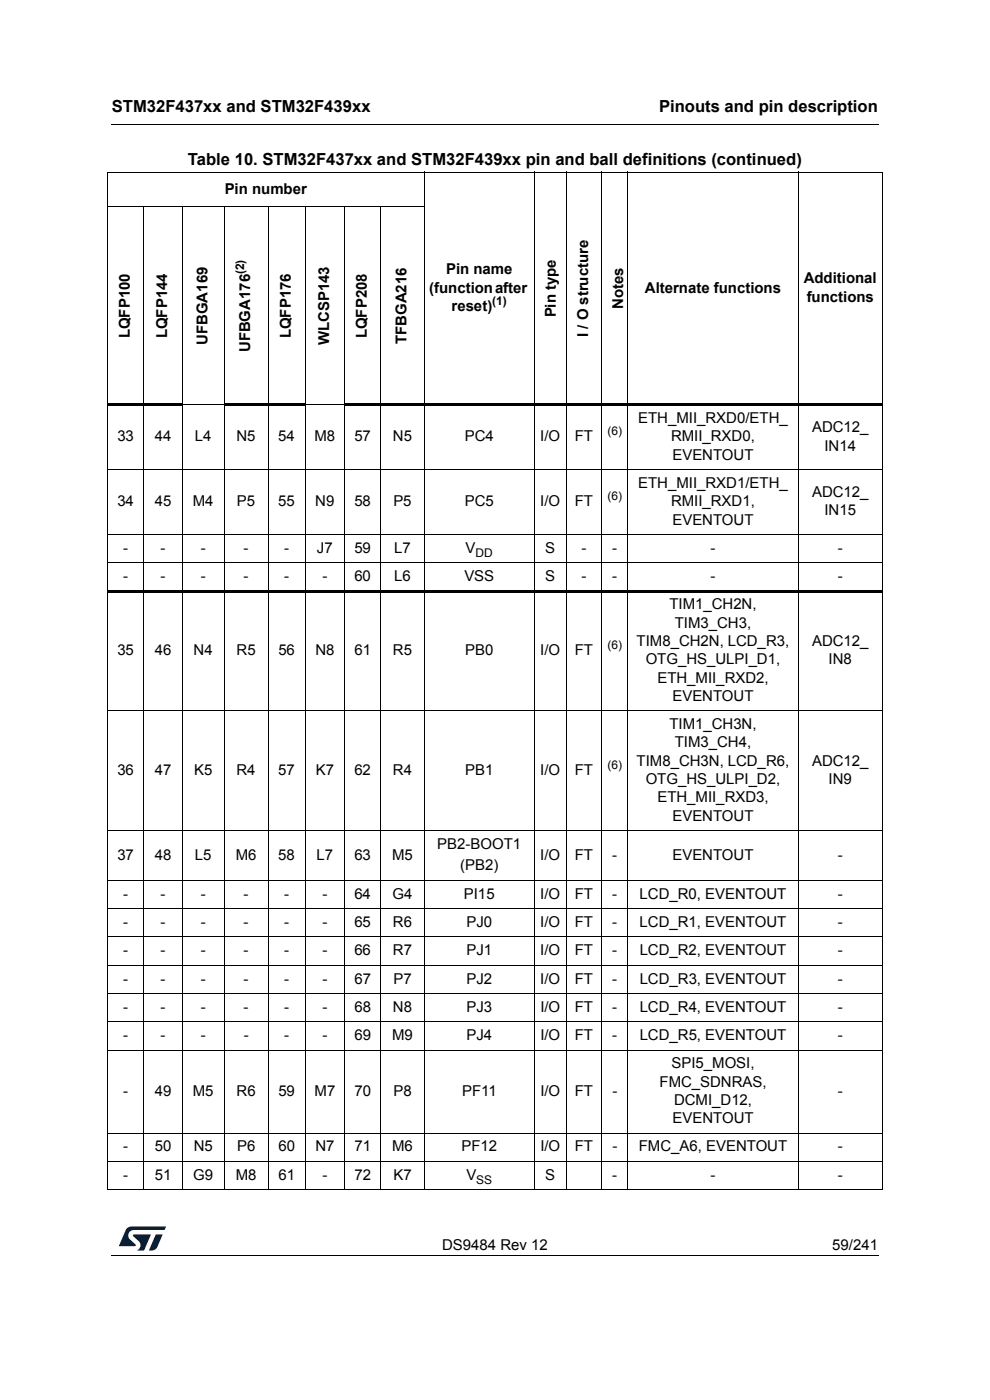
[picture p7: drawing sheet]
<svg xmlns="http://www.w3.org/2000/svg" width="210mm" height="297mm" viewBox="0 0 210 297" stroke-linecap="round" stroke-linejoin="round" font-family="sans-serif">
<path d="M23.6 26.2l.1 .2zM186.2 26.2l.1 .2zM23.6 266.2l.1 .2zM186.2 266.2l.1 .2z" fill="#000"/>
<path d="M23.7 26.3h162.5M23.7 266.3h162.5" fill="none" stroke="#000" stroke-width=".21"/>
<g fill="#001e41">
<path d="M26.9 260.6l.6-.4h.4l7.3 .1-.3 .6h-6.4a1.17 1.17 0 0 0-1.2 .7 1.17 1.17 0 0 0 .2 1.3l1.2 1.1 .1 .3h-3.5z"/>
<path d="M33.1 261.9h1.4l-1.1 2.6a1.37 1.37 0 0 1-1.8 .7z"/>
<path d="M28.3 261.9h3.7l-1.5 3.4h-1.4a1.23 1.23 0 0 0 .3-2l-1.1-1z"/>
</g>
<g fill="none" stroke="#000" stroke-width=".21">
<path d="M22.7 36.5h164.6M22.8 36.6v215.7M90 36.4v216.1M113.3 36.4v216.1M120.1 36.4v216.1M127.6 36.4v216.1M133.2 36.4v216.1M169.3 36.4v216.1M187.2 36.6v215.7M22.7 43.9h67.4M30.5 43.8v208.7M38.6 43.8v208.7"/>
<path d="M47.5 43.8v208.7M56.9 43.8v208.7M64.7 43.8v208.7M73.1 43.8v208.7M80.8 43.8v208.7M22.7 99.6h164.6M38.6 85.9h9M64.6 85.9h8.6M22.7 113.4h164.6M22.7 119.4h164.6M22.7 150.8h164.6M22.7 176.2h164.6"/>
<path d="M22.7 186.8h164.6M22.7 192.8h164.6M22.7 198.8h164.6M22.7 204.8h164.6M22.7 210.8h164.6M22.7 216.8h164.6M22.7 222.8h164.6M22.7 240.4h164.6M22.7 246.4h164.6M22.7 252.4h164.6"/>
</g>
<path d="M22.7 85.6h16v.5h-16zM47.5 85.6h17.3v.5h-17.3zM73 85.6h114.3v.5h-114.3zM22.7 125.1h164.6v.6h-164.6z" fill="#000"/>
<g font-size="3.5">
<text x="23.7" y="23.9">STM32F437xx and STM32F439xx</text>
<text x="139.8" y="23.9">Pinouts and pin description</text>
<text x="39.9" y="35">Table 10. STM32F437xx and STM32F439xx pin and ball definitions (continued)</text>
</g>
<g font-size="3.2">
<text x="47.7" y="41.1">Pin number</text>
<text x="94.6" y="58.2">Pin name</text>
<text x="91" y="62.1">(function after</text>
<text x="95.8" y="65.9">reset)</text>
<text x="132.2" y="65.6" transform="rotate(-90 132.2 65.6)">Notes</text>
<text x="136.8" y="62.1">Alternate functions</text>
<text x="170.5" y="60.1">Additional</text>
<text x="171.1" y="64">functions</text>
<text x="27.5" y="71.8" transform="rotate(-90 27.5 71.8)">LQFP100</text>
<text x="35.5" y="71.8" transform="rotate(-90 35.5 71.8)">LQFP144</text>
<text x="61.7" y="71.8" transform="rotate(-90 61.7 71.8)">LQFP176</text>
<text x="77.8" y="71.8" transform="rotate(-90 77.8 71.8)">LQFP208</text>
<text x="117.9" y="67.4" transform="rotate(-90 117.9 67.4)">Pin type</text>
<text x="124.7" y="71.5" transform="rotate(-90 124.7 71.5)">I / O structure</text>
<text x="44" y="73.2" transform="rotate(-90 44 73.2)">UFBGA169</text>
<text x="53.1" y="74.7" transform="rotate(-90 53.1 74.7)">UFBGA176</text>
<text x="69.8" y="73.3" transform="rotate(-90 69.8 73.3)">WLCSP143</text>
<text x="86.3" y="73" transform="rotate(-90 86.3 73)">TFBGA216</text>
<text x="135.4" y="89.8">ETH_MII_RXD0/ETH_</text>
<text x="24.9" y="93.6">33</text>
<text x="32.8" y="93.6">44</text>
<text x="41.3" y="93.6">L4</text>
<text x="50.2" y="93.6">N5</text>
<text x="59" y="93.6">54</text>
<text x="66.7" y="93.6">M8</text>
<text x="75.2" y="93.6">57</text>
<text x="83.4" y="93.6">N5</text>
<text x="98.6" y="93.6">PC4</text>
<text x="114.6" y="93.6">I/O</text>
<text x="121.9" y="93.6">FT</text>
<text x="142.3" y="93.6">RMII_RXD0,</text>
<text x="172.3" y="91.7">ADC12_</text>
<text x="174.9" y="95.6">IN14</text>
<text x="142.6" y="97.5">EVENTOUT</text>
<text x="24.9" y="107.4">34</text>
<text x="32.8" y="107.4">45</text>
<text x="40.9" y="107.4">M4</text>
<text x="50.3" y="107.4">P5</text>
<text x="59" y="107.4">55</text>
<text x="66.9" y="107.4">N9</text>
<text x="75.2" y="107.4">58</text>
<text x="83.4" y="107.4">P5</text>
<text x="98.6" y="107.4">PC5</text>
<text x="114.6" y="107.4">I/O</text>
<text x="121.9" y="107.4">FT</text>
<text x="135.4" y="103.5">ETH_MII_RXD1/ETH_</text>
<text x="142.3" y="107.4">RMII_RXD1,</text>
<text x="172.3" y="105.5">ADC12_</text>
<text x="142.6" y="111.3">EVENTOUT</text>
<text x="174.9" y="109.3">IN15</text>
<text x="26.1" y="117.3">-</text>
<text x="34.1" y="117.3">-</text>
<text x="42.6" y="117.3">-</text>
<text x="51.7" y="117.3">-</text>
<text x="60.3" y="117.3">-</text>
<text x="67.2" y="117.3">J7</text>
<text x="75.2" y="117.3">59</text>
<text x="83.6" y="117.3">L7</text>
<text x="98.8" y="117.3">V</text>
<text x="115.7" y="117.3">S</text>
<text x="123.3" y="117.3">-</text>
<text x="129.9" y="117.3">-</text>
<text x="150.7" y="117.3">-</text>
<text x="177.7" y="117.3">-</text>
<text x="26.1" y="123.3">-</text>
<text x="34.1" y="123.3">-</text>
<text x="42.6" y="123.3">-</text>
<text x="51.7" y="123.3">-</text>
<text x="60.3" y="123.3">-</text>
<text x="68.4" y="123.3">-</text>
<text x="75.2" y="123.3">60</text>
<text x="83.6" y="123.3">L6</text>
<text x="98.5" y="123.3">VSS</text>
<text x="115.7" y="123.3">S</text>
<text x="123.3" y="123.3">-</text>
<text x="129.9" y="123.3">-</text>
<text x="150.7" y="123.3">-</text>
<text x="177.7" y="123.3">-</text>
<text x="142" y="129.3">TIM1_CH2N,</text>
<text x="135" y="137">TIM8_CH2N, LCD_R3,</text>
<text x="143.1" y="133.2">TIM3_CH3,</text>
<text x="172.3" y="137">ADC12_</text>
<text x="24.9" y="139">35</text>
<text x="32.8" y="139">46</text>
<text x="41.1" y="139">N4</text>
<text x="50.2" y="139">R5</text>
<text x="59" y="139">56</text>
<text x="66.9" y="139">N8</text>
<text x="75.2" y="139">61</text>
<text x="83.4" y="139">R5</text>
<text x="98.7" y="139">PB0</text>
<text x="114.6" y="139">I/O</text>
<text x="121.9" y="139">FT</text>
<text x="137" y="140.9">OTG_HS_ULPI_D1,</text>
<text x="175.8" y="140.9">IN8</text>
<text x="139.4" y="144.8">ETH_MII_RXD2,</text>
<text x="142.6" y="148.7">EVENTOUT</text>
<text x="142" y="154.7">TIM1_CH3N,</text>
<text x="143.1" y="158.6">TIM3_CH4,</text>
<text x="24.9" y="164.4">36</text>
<text x="32.8" y="164.4">47</text>
<text x="41.2" y="164.4">K5</text>
<text x="50.2" y="164.4">R4</text>
<text x="59" y="164.4">57</text>
<text x="67" y="164.4">K7</text>
<text x="75.2" y="164.4">62</text>
<text x="83.4" y="164.4">R4</text>
<text x="98.7" y="164.4">PB1</text>
<text x="114.6" y="164.4">I/O</text>
<text x="121.9" y="164.4">FT</text>
<text x="135" y="162.4">TIM8_CH3N, LCD_R6,</text>
<text x="137" y="166.3">OTG_HS_ULPI_D2,</text>
<text x="172.3" y="162.4">ADC12_</text>
<text x="175.8" y="166.3">IN9</text>
<text x="139.4" y="170.2">ETH_MII_RXD3,</text>
<text x="142.6" y="174.1">EVENTOUT</text>
<text x="24.9" y="182.4">37</text>
<text x="32.8" y="182.4">48</text>
<text x="41.3" y="182.4">L5</text>
<text x="50" y="182.4">M6</text>
<text x="59" y="182.4">58</text>
<text x="67.1" y="182.4">L7</text>
<text x="75.2" y="182.4">63</text>
<text x="83.2" y="182.4">M5</text>
<text x="92.8" y="180.1">PB2-BOOT1</text>
<text x="97.6" y="184.7">(PB2)</text>
<text x="114.6" y="182.4">I/O</text>
<text x="121.9" y="182.4">FT</text>
<text x="129.9" y="182.4">-</text>
<text x="142.6" y="182.4">EVENTOUT</text>
<text x="177.7" y="182.4">-</text>
<text x="26.1" y="190.7">-</text>
<text x="34.1" y="190.7">-</text>
<text x="42.6" y="190.7">-</text>
<text x="51.7" y="190.7">-</text>
<text x="60.3" y="190.7">-</text>
<text x="68.4" y="190.7">-</text>
<text x="75.2" y="190.7">64</text>
<text x="83.3" y="190.7">G4</text>
<text x="98.4" y="190.7">PI15</text>
<text x="114.6" y="190.7">I/O</text>
<text x="121.9" y="190.7">FT</text>
<text x="129.9" y="190.7">-</text>
<text x="135.7" y="190.7">LCD_R0, EVENTOUT</text>
<text x="177.7" y="190.7">-</text>
<text x="26.1" y="196.7">-</text>
<text x="34.1" y="196.7">-</text>
<text x="42.6" y="196.7">-</text>
<text x="51.7" y="196.7">-</text>
<text x="60.3" y="196.7">-</text>
<text x="68.4" y="196.7">-</text>
<text x="75.2" y="196.7">65</text>
<text x="83.4" y="196.7">R6</text>
<text x="98.9" y="196.7">PJ0</text>
<text x="114.6" y="196.7">I/O</text>
<text x="121.9" y="196.7">FT</text>
<text x="129.9" y="196.7">-</text>
<text x="135.7" y="196.7">LCD_R1, EVENTOUT</text>
<text x="177.7" y="196.7">-</text>
<text x="26.1" y="202.6">-</text>
<text x="34.1" y="202.6">-</text>
<text x="42.6" y="202.6">-</text>
<text x="51.7" y="202.6">-</text>
<text x="60.3" y="202.6">-</text>
<text x="68.4" y="202.6">-</text>
<text x="75.2" y="202.6">66</text>
<text x="83.4" y="202.6">R7</text>
<text x="98.9" y="202.6">PJ1</text>
<text x="114.6" y="202.6">I/O</text>
<text x="121.9" y="202.6">FT</text>
<text x="129.9" y="202.6">-</text>
<text x="135.7" y="202.6">LCD_R2, EVENTOUT</text>
<text x="177.7" y="202.6">-</text>
<text x="26.1" y="208.6">-</text>
<text x="34.1" y="208.6">-</text>
<text x="42.6" y="208.6">-</text>
<text x="51.7" y="208.6">-</text>
<text x="60.3" y="208.6">-</text>
<text x="68.4" y="208.6">-</text>
<text x="75.2" y="208.6">67</text>
<text x="83.4" y="208.6">P7</text>
<text x="98.9" y="208.6">PJ2</text>
<text x="114.6" y="208.6">I/O</text>
<text x="121.9" y="208.6">FT</text>
<text x="129.9" y="208.6">-</text>
<text x="135.7" y="208.6">LCD_R3, EVENTOUT</text>
<text x="177.7" y="208.6">-</text>
<text x="26.1" y="214.6">-</text>
<text x="34.1" y="214.6">-</text>
<text x="42.6" y="214.6">-</text>
<text x="51.7" y="214.6">-</text>
<text x="60.3" y="214.6">-</text>
<text x="68.4" y="214.6">-</text>
<text x="75.2" y="214.6">68</text>
<text x="83.4" y="214.6">N8</text>
<text x="98.9" y="214.6">PJ3</text>
<text x="114.6" y="214.6">I/O</text>
<text x="121.9" y="214.6">FT</text>
<text x="129.9" y="214.6">-</text>
<text x="135.7" y="214.6">LCD_R4, EVENTOUT</text>
<text x="177.7" y="214.6">-</text>
<text x="26.1" y="220.6">-</text>
<text x="34.1" y="220.6">-</text>
<text x="42.6" y="220.6">-</text>
<text x="51.7" y="220.6">-</text>
<text x="60.3" y="220.6">-</text>
<text x="68.4" y="220.6">-</text>
<text x="75.2" y="220.6">69</text>
<text x="83.2" y="220.6">M9</text>
<text x="98.9" y="220.6">PJ4</text>
<text x="114.6" y="220.6">I/O</text>
<text x="121.9" y="220.6">FT</text>
<text x="129.9" y="220.6">-</text>
<text x="135.7" y="220.6">LCD_R5, EVENTOUT</text>
<text x="177.7" y="220.6">-</text>
<text x="142.4" y="226.6">SPI5_MOSI,</text>
<text x="26.1" y="232.5">-</text>
<text x="32.8" y="232.5">49</text>
<text x="40.9" y="232.5">M5</text>
<text x="50.2" y="232.5">R6</text>
<text x="59" y="232.5">59</text>
<text x="66.7" y="232.5">M7</text>
<text x="75.2" y="232.5">70</text>
<text x="83.5" y="232.5">P8</text>
<text x="98" y="232.5">PF11</text>
<text x="114.6" y="232.5">I/O</text>
<text x="121.9" y="232.5">FT</text>
<text x="129.9" y="232.5">-</text>
<text x="139.9" y="230.5">FMC_SDNRAS,</text>
<text x="177.7" y="232.5">-</text>
<text x="142.7" y="238.3">EVENTOUT</text>
<text x="143" y="234.4">DCMI_D12,</text>
<text x="26.1" y="244.3">-</text>
<text x="32.9" y="244.3">50</text>
<text x="41.1" y="244.3">N5</text>
<text x="50.3" y="244.3">P6</text>
<text x="59.1" y="244.3">60</text>
<text x="66.9" y="244.3">N7</text>
<text x="75.2" y="244.3">71</text>
<text x="83.2" y="244.3">M6</text>
<text x="97.9" y="244.3">PF12</text>
<text x="114.6" y="244.3">I/O</text>
<text x="121.9" y="244.3">FT</text>
<text x="129.9" y="244.3">-</text>
<text x="135.5" y="244.3">FMC_A6, EVENTOUT</text>
<text x="177.7" y="244.3">-</text>
<text x="26.1" y="250.3">-</text>
<text x="32.8" y="250.3">51</text>
<text x="41" y="250.3">G9</text>
<text x="50" y="250.3">M8</text>
<text x="59.1" y="250.3">61</text>
<text x="68.4" y="250.3">-</text>
<text x="75.2" y="250.3">72</text>
<text x="83.5" y="250.3">K7</text>
<text x="98.9" y="250.3">V</text>
<text x="115.7" y="250.3">S</text>
<text x="129.9" y="250.3">-</text>
<text x="150.7" y="250.3">-</text>
<text x="177.7" y="250.3">-</text>
<text x="93.8" y="265.1">DS9484 Rev 12</text>
<text x="176.5" y="265.1">59/241</text>
</g>
<g font-size="2.5">
<text x="51.8" y="58.2" transform="rotate(-90 51.8 58.2)">(2)</text>
<text x="104.4" y="64.7">(1)</text>
<text x="128.9" y="92.4">(6)</text>
<text x="128.9" y="106.1">(6)</text>
<text x="100.9" y="118.1">DD</text>
<text x="128.9" y="137.7">(6)</text>
<text x="128.9" y="163.1">(6)</text>
<text x="101" y="251.1">SS</text>
</g>
</svg>
